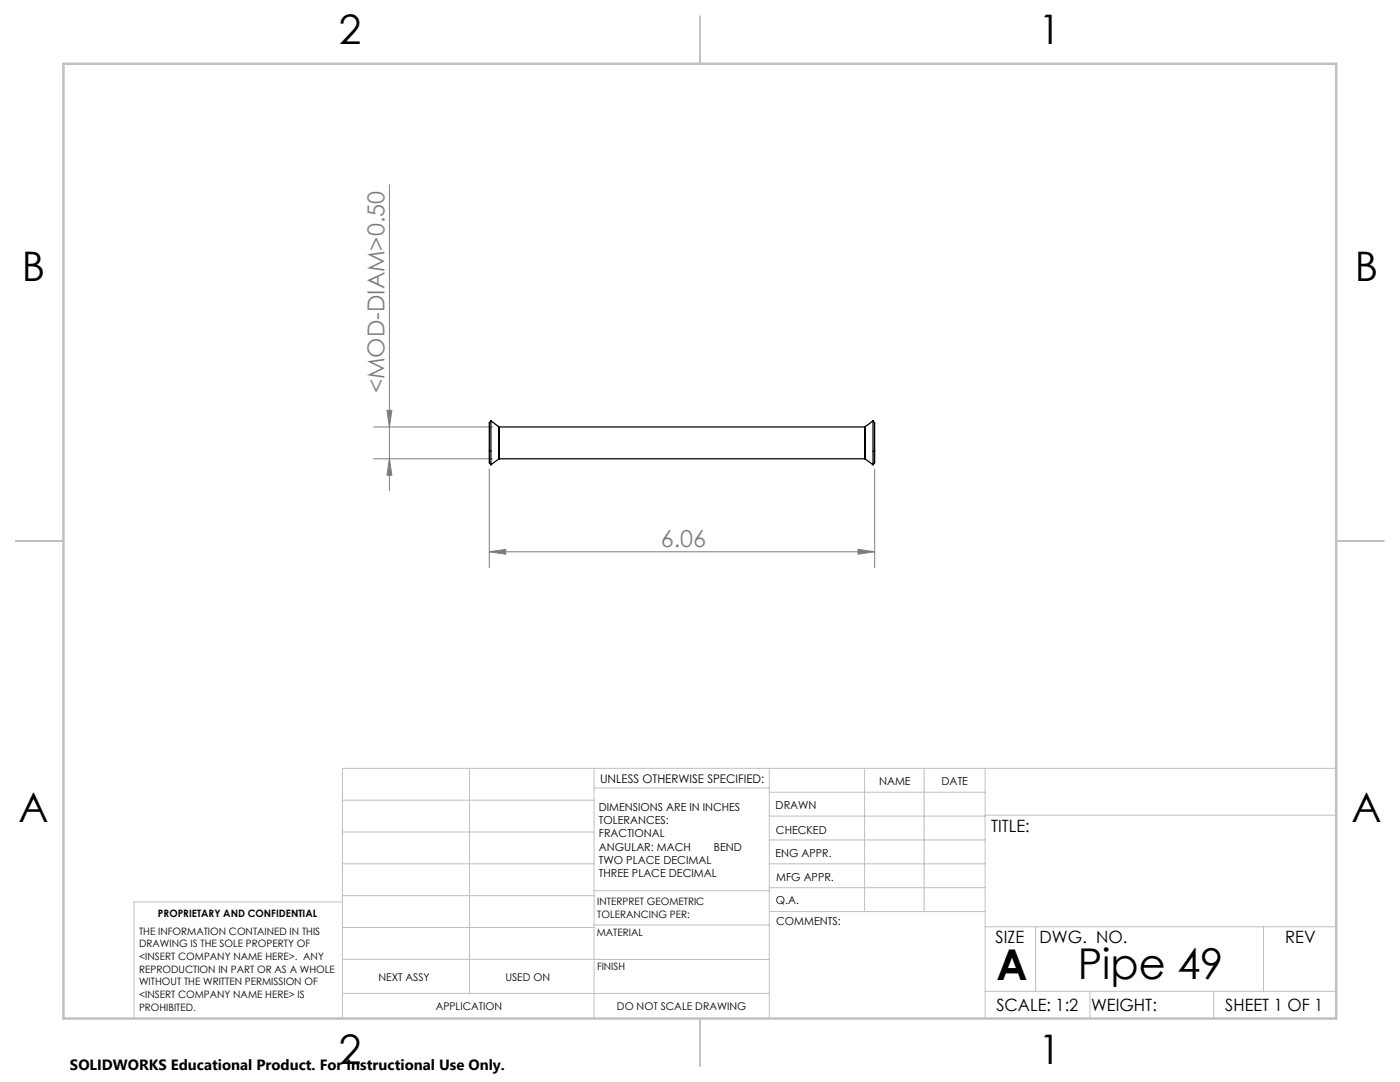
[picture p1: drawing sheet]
<svg xmlns="http://www.w3.org/2000/svg" width="279mm" height="216mm" viewBox="0 0 279 216" stroke-linecap="round" stroke-linejoin="round" font-family="sans-serif">
<path d="M77.7 36.9v61M74.5 85.2h23.8M74.5 91.5h23.8M77.2 81.9h1l-.5 3.3zM77.7 91.5l.5 3.3h-1zM97.6 93.6v19.7M174.6 93.6v19.7M97.6 110.1l3.3-.5v1zM97.6 110.1h77M171.2 109.6l3.4 .5-3.4 .5z" fill="none" stroke="#808080" stroke-width=".2"/>
<g fill="none" stroke="#c0c0c0" stroke-width=".2">
<path d="M68.3 159.7h50.3M93.7 153.3v44.9M118.6 153.3v49.9M118.6 157.2h34.9M153.5 153.3v49.9M153.5 158.1h43.1M172.5 153.3v28.6M184.4 153.3v28.6M196.6 153.3v49.9M266.7 153.3h-198.4v49.9M68.3 178.7h50.3M68.3 172.4h50.3"/>
<path d="M68.3 166h50.3M68.3 180h-41.6v23.2M118.6 177.7h35M153.5 167.6h43.1M153.5 162.8h43.1M153.5 172.4h43.1M153.5 177.1h43.1M196.6 162.7h70.1M68.3 198.2h85.2M68.3 191.4l85.2 .1M68.3 185.1h50.3M118.6 184.6h35"/>
<path d="M153.6 181.9h43M196.6 197.8h70.1M196.6 184.9h70.1M206.7 184.9v12.9M217.5 197.8v5.4M242.2 197.8v5.4M252.2 184.9v12.9"/>
</g>
<path d="M139.7 3.2v9.5M3.1 107.9h9.6M266.7 107.9h9.5M139.7 203.2v9.6" fill="none" stroke="#c0c0c0" stroke-width=".25"/>
<path d="M12.7 12.7h254v190.5h-254z" fill="none" stroke="#c0c0c0" stroke-width=".5"/>
<g fill="#808080">
<path d="M97.6 110.1l3.3-.5v1zM171.2 109.6l3.4 .5-3.4 .5z"/>
<path d="M77.2 81.9h1l-.5 3.3zM77.7 91.5l.5 3.3h-1z"/>
</g>
<path d="M98 84v8.7M98 84a1.85 1.85 0 0 0-.4 1.6v5.5a2.01 2.01 0 0 0 .4 1.6M98 84l1.6 1.2M99.6 85.2v6.3M99.6 85.2h73M99.6 91.5h73M99.6 91.5l-1.6 1.2M172.6 85.2v6.3M172.6 91.5l1.6 1.2M174.2 84v8.7M174.2 84a1.85 1.85 0 0 1 .4 1.6v5.5a2.01 2.01 0 0 1-.4 1.6M174.2 84l-1.6 1.2" fill="none" stroke="#000" stroke-width=".25"/>
<g font-size="8.5">
<text x="198.9" y="195.5">A</text>
<text x="215.1" y="195.4">Pipe 49</text>
</g>
<g font-size="8.1">
<text x="67.6" y="8.9">2</text>
<text x="207.3" y="8.9">1</text>
<text x="4.4" y="56.2">B</text>
<text x="270.4" y="56.2">B</text>
<text x="3.7" y="164.1">A</text>
<text x="269.7" y="164.1">A</text>
<text x="67.6" y="212.4">2</text>
<text x="207.3" y="212.4">1</text>
</g>
<g font-size="4.7" fill="#808080">
<text x="76.7" y="78.5" transform="rotate(-90 76.7 78.5)">&lt;MOD-DIAM&gt;0.50</text>
<text x="131.9" y="109.1">6.06</text>
</g>
<g font-size="3.4">
<text x="197.8" y="166">TITLE:</text>
<text x="198.7" y="188.1">SIZE</text>
<text x="207.5" y="188.1">DWG. NO.</text>
<text x="256.5" y="188.2">REV</text>
<text x="198.8" y="201.7">SCALE: 1:2</text>
<text x="217.7" y="201.8">WEIGHT:</text>
<text x="244.5" y="201.7">SHEET 1 OF 1</text>
</g>
<text font-size="3" x="14" y="213.5">SOLIDWORKS Educational Product. For Instructional Use Only.</text>
<text font-size="2.4" x="119.8" y="156.2">UNLESS OTHERWISE SPECIFIED:</text>
<g font-size="2.2">
<text x="119.5" y="161.8">DIMENSIONS ARE IN INCHES</text>
<text x="154.8" y="161.4">DRAWN</text>
<text x="175.4" y="156.6">NAME</text>
<text x="187.9" y="156.7">DATE</text>
<text x="119.5" y="164.4">TOLERANCES:</text>
<text x="119.5" y="167.1">FRACTIONAL</text>
<text x="154.9" y="166.3">CHECKED</text>
<text x="119.5" y="169.7">ANGULAR: MACH</text>
<text x="119.5" y="172.4">TWO PLACE DECIMAL</text>
<text x="142.5" y="169.7">BEND</text>
<text x="154.8" y="171">ENG APPR.</text>
<text x="119.5" y="175">THREE PLACE DECIMAL</text>
<text x="154.9" y="175.7">MFG APPR.</text>
<text x="154.9" y="180.4">Q.A.</text>
<text x="154.9" y="184.6">COMMENTS:</text>
</g>
<g font-size="2.1">
<text x="75.5" y="195.7">NEXT ASSY</text>
<text x="100.9" y="195.7">USED ON</text>
<text x="86.9" y="201.5">APPLICATION</text>
<text x="123.1" y="201.6">DO NOT SCALE DRAWING</text>
</g>
<g font-size="2">
<text x="31.5" y="182.9">PROPRIETARY AND CONFIDENTIAL</text>
<text x="119.2" y="180.6">INTERPRET GEOMETRIC</text>
<text x="119.2" y="183.1">TOLERANCING PER:</text>
<text x="27.8" y="186.5">THE INFORMATION CONTAINED IN THIS</text>
<text x="27.8" y="189">DRAWING IS THE SOLE PROPERTY OF</text>
<text x="27.8" y="191.6">&lt;INSERT COMPANY NAME HERE&gt;. ANY</text>
<text x="119.1" y="186.7">MATERIAL</text>
<text x="27.8" y="194.1">REPRODUCTION IN PART OR AS A WHOLE</text>
<text x="27.8" y="196.6">WITHOUT THE WRITTEN PERMISSION OF</text>
<text x="119.1" y="193.5">FINISH</text>
<text x="27.8" y="199.1">&lt;INSERT COMPANY NAME HERE&gt; IS</text>
<text x="27.8" y="201.7">PROHIBITED.</text>
</g>
</svg>
